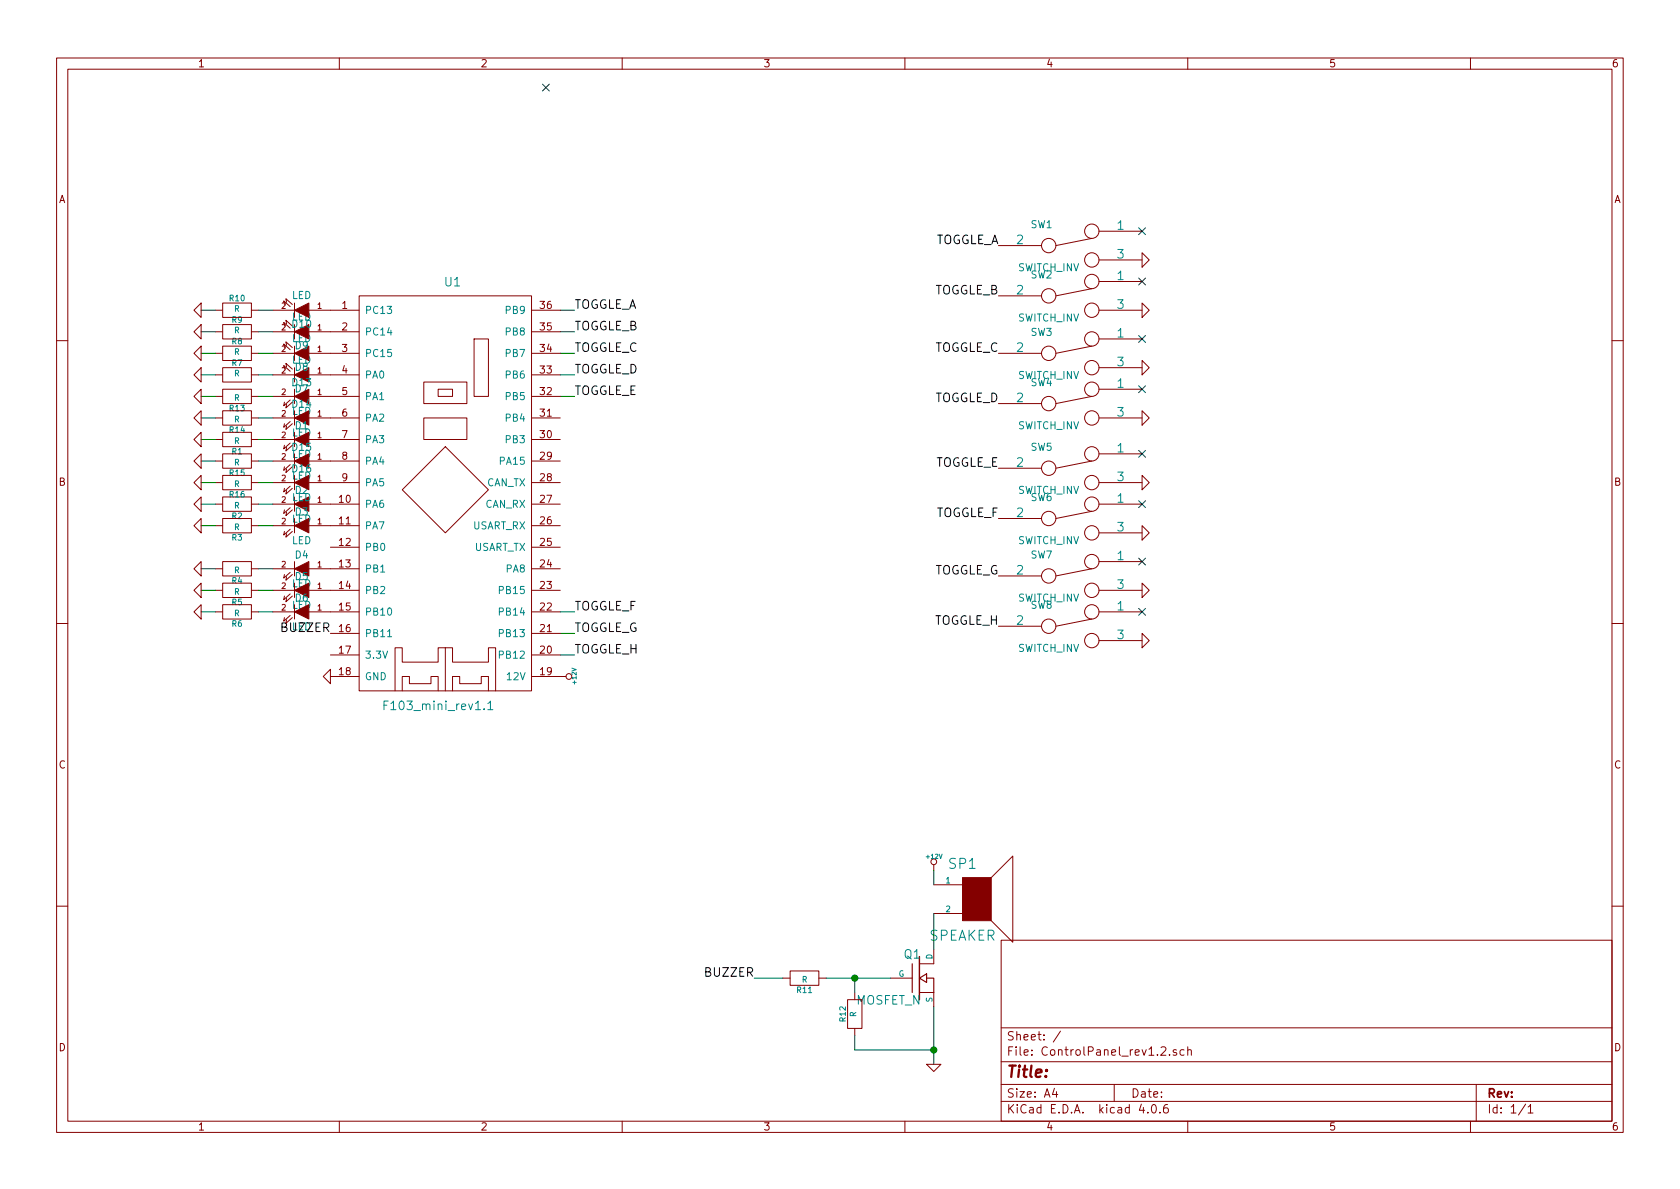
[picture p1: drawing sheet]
EESchema Schematic File Version 2
LIBS:conn
LIBS:device
LIBS:power
LIBS:regul
LIBS:user
LIBS:atmel
LIBS:ControlPanel_rev1.2-cache
EELAYER 25 0
EELAYER END
$Descr A4 11693 8268
encoding utf-8
Sheet 1 1
Title ""
Date ""
Rev ""
Comp ""
Comment1 ""
Comment2 ""
Comment3 ""
Comment4 ""
$EndDescr
$Comp
L LED D2
U 1 1
P 2100 3500
F 0 "D2" H 2100 3600 50  0000 C CNN
F 1 "LED" H 2100 3400 50  0000 C CNN
F 2 "LEDs:LED-3MM" H 2100 3500 60  0001 C CNN
F 3 "" H 2100 3500 60  0000 C CNN
	1    2100 3500
	-1   0    0    -1  
$EndComp
$Comp
L R R2
U 1 1
P 1650 3500
F 0 "R2" V 1730 3500 40  0000 C CNN
F 1 "R" V 1657 3501 40  0000 C CNN
F 2 "RP_KiCAD_Libs:C1608_NP" V 1580 3500 30  0001 C CNN
F 3 "" H 1650 3500 30  0000 C CNN
	1    1650 3500
	0    -1   1    0   
$EndComp
Wire Wire Line
	1900 3500 1800 3500
Wire Wire Line
	4000 2150 3900 2150
Wire Wire Line
	1500 3500 1400 3500
$Comp
L GND #PWR01
U 1 1
P 1400 3500
F 0 "#PWR01" H 1400 3500 30  0001 C CNN
F 1 "GND" H 1400 3430 30  0001 C CNN
F 2 "" H 1400 3500 60  0001 C CNN
F 3 "" H 1400 3500 60  0001 C CNN
	1    1400 3500
	0    1    -1   0   
$EndComp
$Comp
L LED D3
U 1 1
P 2100 3650
F 0 "D3" H 2100 3750 50  0000 C CNN
F 1 "LED" H 2100 3550 50  0000 C CNN
F 2 "LEDs:LED-3MM" H 2100 3650 60  0001 C CNN
F 3 "" H 2100 3650 60  0000 C CNN
	1    2100 3650
	-1   0    0    -1  
$EndComp
$Comp
L R R3
U 1 1
P 1650 3650
F 0 "R3" V 1730 3650 40  0000 C CNN
F 1 "R" V 1657 3651 40  0000 C CNN
F 2 "RP_KiCAD_Libs:C1608_NP" V 1580 3650 30  0001 C CNN
F 3 "" H 1650 3650 30  0000 C CNN
	1    1650 3650
	0    -1   1    0   
$EndComp
Wire Wire Line
	1900 3650 1800 3650
Wire Wire Line
	4000 2300 3900 2300
Wire Wire Line
	1500 3650 1400 3650
$Comp
L GND #PWR02
U 1 1
P 1400 3650
F 0 "#PWR02" H 1400 3650 30  0001 C CNN
F 1 "GND" H 1400 3580 30  0001 C CNN
F 2 "" H 1400 3650 60  0001 C CNN
F 3 "" H 1400 3650 60  0001 C CNN
	1    1400 3650
	0    1    -1   0   
$EndComp
$Comp
L LED D4
U 1 1
P 2100 3950
F 0 "D4" H 2100 4050 50  0000 C CNN
F 1 "LED" H 2100 3850 50  0000 C CNN
F 2 "LEDs:LED-3MM" H 2100 3950 60  0001 C CNN
F 3 "" H 2100 3950 60  0000 C CNN
	1    2100 3950
	-1   0    0    -1  
$EndComp
$Comp
L R R4
U 1 1
P 1650 3950
F 0 "R4" V 1730 3950 40  0000 C CNN
F 1 "R" V 1657 3951 40  0000 C CNN
F 2 "RP_KiCAD_Libs:C1608_NP" V 1580 3950 30  0001 C CNN
F 3 "" H 1650 3950 30  0000 C CNN
	1    1650 3950
	0    -1   1    0   
$EndComp
Wire Wire Line
	1900 3950 1800 3950
Wire Wire Line
	4000 2450 3900 2450
Wire Wire Line
	1500 3950 1400 3950
$Comp
L GND #PWR03
U 1 1
P 1400 3950
F 0 "#PWR03" H 1400 3950 30  0001 C CNN
F 1 "GND" H 1400 3880 30  0001 C CNN
F 2 "" H 1400 3950 60  0001 C CNN
F 3 "" H 1400 3950 60  0001 C CNN
	1    1400 3950
	0    1    -1   0   
$EndComp
$Comp
L LED D5
U 1 1
P 2100 4100
F 0 "D5" H 2100 4200 50  0000 C CNN
F 1 "LED" H 2100 4000 50  0000 C CNN
F 2 "LEDs:LED-3MM" H 2100 4100 60  0001 C CNN
F 3 "" H 2100 4100 60  0000 C CNN
	1    2100 4100
	-1   0    0    -1  
$EndComp
$Comp
L R R5
U 1 1
P 1650 4100
F 0 "R5" V 1730 4100 40  0000 C CNN
F 1 "R" V 1657 4101 40  0000 C CNN
F 2 "RP_KiCAD_Libs:C1608_NP" V 1580 4100 30  0001 C CNN
F 3 "" H 1650 4100 30  0000 C CNN
	1    1650 4100
	0    -1   1    0   
$EndComp
Wire Wire Line
	1900 4100 1800 4100
Wire Wire Line
	4000 2600 3900 2600
Wire Wire Line
	1500 4100 1400 4100
$Comp
L GND #PWR04
U 1 1
P 1400 4100
F 0 "#PWR04" H 1400 4100 30  0001 C CNN
F 1 "GND" H 1400 4030 30  0001 C CNN
F 2 "" H 1400 4100 60  0001 C CNN
F 3 "" H 1400 4100 60  0001 C CNN
	1    1400 4100
	0    1    -1   0   
$EndComp
$Comp
L LED D6
U 1 1
P 2100 4250
F 0 "D6" H 2100 4350 50  0000 C CNN
F 1 "LED" H 2100 4150 50  0000 C CNN
F 2 "LEDs:LED-3MM" H 2100 4250 60  0001 C CNN
F 3 "" H 2100 4250 60  0000 C CNN
	1    2100 4250
	-1   0    0    -1  
$EndComp
$Comp
L R R6
U 1 1
P 1650 4250
F 0 "R6" V 1730 4250 40  0000 C CNN
F 1 "R" V 1657 4251 40  0000 C CNN
F 2 "RP_KiCAD_Libs:C1608_NP" V 1580 4250 30  0001 C CNN
F 3 "" H 1650 4250 30  0000 C CNN
	1    1650 4250
	0    -1   1    0   
$EndComp
Wire Wire Line
	1900 4250 1800 4250
Wire Wire Line
	4000 2750 3900 2750
Wire Wire Line
	1500 4250 1400 4250
$Comp
L GND #PWR05
U 1 1
P 1400 4250
F 0 "#PWR05" H 1400 4250 30  0001 C CNN
F 1 "GND" H 1400 4180 30  0001 C CNN
F 2 "" H 1400 4250 60  0001 C CNN
F 3 "" H 1400 4250 60  0001 C CNN
	1    1400 4250
	0    1    -1   0   
$EndComp
$Comp
L LED D7
U 1 1
P 2100 2600
F 0 "D7" H 2100 2700 50  0000 C CNN
F 1 "LED" H 2100 2500 50  0000 C CNN
F 2 "LEDs:LED-3MM" H 2100 2600 60  0001 C CNN
F 3 "" H 2100 2600 60  0000 C CNN
	1    2100 2600
	-1   0    0    1   
$EndComp
$Comp
L R R7
U 1 1
P 1650 2600
F 0 "R7" V 1730 2600 40  0000 C CNN
F 1 "R" V 1657 2601 40  0000 C CNN
F 2 "RP_KiCAD_Libs:C1608_NP" V 1580 2600 30  0001 C CNN
F 3 "" H 1650 2600 30  0000 C CNN
	1    1650 2600
	0    -1   -1   0   
$EndComp
Wire Wire Line
	1900 2600 1800 2600
Wire Wire Line
	1500 2600 1400 2600
$Comp
L GND #PWR06
U 1 1
P 1400 2600
F 0 "#PWR06" H 1400 2600 30  0001 C CNN
F 1 "GND" H 1400 2530 30  0001 C CNN
F 2 "" H 1400 2600 60  0001 C CNN
F 3 "" H 1400 2600 60  0001 C CNN
	1    1400 2600
	0    1    1    0   
$EndComp
$Comp
L LED D8
U 1 1
P 2100 2450
F 0 "D8" H 2100 2550 50  0000 C CNN
F 1 "LED" H 2100 2350 50  0000 C CNN
F 2 "LEDs:LED-3MM" H 2100 2450 60  0001 C CNN
F 3 "" H 2100 2450 60  0000 C CNN
	1    2100 2450
	-1   0    0    1   
$EndComp
$Comp
L R R8
U 1 1
P 1650 2450
F 0 "R8" V 1730 2450 40  0000 C CNN
F 1 "R" V 1657 2451 40  0000 C CNN
F 2 "RP_KiCAD_Libs:C1608_NP" V 1580 2450 30  0001 C CNN
F 3 "" H 1650 2450 30  0000 C CNN
	1    1650 2450
	0    -1   -1   0   
$EndComp
Wire Wire Line
	1900 2450 1800 2450
Wire Wire Line
	4000 4550 3900 4550
Wire Wire Line
	1500 2450 1400 2450
$Comp
L GND #PWR07
U 1 1
P 1400 2450
F 0 "#PWR07" H 1400 2450 30  0001 C CNN
F 1 "GND" H 1400 2380 30  0001 C CNN
F 2 "" H 1400 2450 60  0001 C CNN
F 3 "" H 1400 2450 60  0001 C CNN
	1    1400 2450
	0    1    1    0   
$EndComp
$Comp
L SWITCH_INV SW1
U 1 1
P 7450 1700
F 0 "SW1" H 7250 1850 50  0000 C CNN
F 1 "SWITCH_INV" H 7300 1550 50  0000 C CNN
F 2 "Buttons_Switches_ThroughHole:SW_toggle_3P" H 7450 1700 60  0001 C CNN
F 3 "" H 7450 1700 60  0000 C CNN
	1    7450 1700
	1    0    0    -1  
$EndComp
$Comp
L GND #PWR08
U 1 1
P 7950 1800
F 0 "#PWR08" H 7950 1800 30  0001 C CNN
F 1 "GND" H 7950 1730 30  0001 C CNN
F 2 "" H 7950 1800 60  0001 C CNN
F 3 "" H 7950 1800 60  0001 C CNN
	1    7950 1800
	0    -1   -1   0   
$EndComp
Text Label 6950 1700 2    60   ~ 0
TOGGLE_A
NoConn ~ 7950 1600
$Comp
L SWITCH_INV SW2
U 1 1
P 7450 2050
F 0 "SW2" H 7250 2200 50  0000 C CNN
F 1 "SWITCH_INV" H 7300 1900 50  0000 C CNN
F 2 "Buttons_Switches_ThroughHole:SW_toggle_3P" H 7450 2050 60  0001 C CNN
F 3 "" H 7450 2050 60  0000 C CNN
	1    7450 2050
	1    0    0    -1  
$EndComp
$Comp
L GND #PWR09
U 1 1
P 7950 2150
F 0 "#PWR09" H 7950 2150 30  0001 C CNN
F 1 "GND" H 7950 2080 30  0001 C CNN
F 2 "" H 7950 2150 60  0001 C CNN
F 3 "" H 7950 2150 60  0001 C CNN
	1    7950 2150
	0    -1   -1   0   
$EndComp
Text Label 6950 2050 2    60   ~ 0
TOGGLE_B
NoConn ~ 7950 1950
$Comp
L SWITCH_INV SW3
U 1 1
P 7450 2450
F 0 "SW3" H 7250 2600 50  0000 C CNN
F 1 "SWITCH_INV" H 7300 2300 50  0000 C CNN
F 2 "Buttons_Switches_ThroughHole:SW_toggle_3P" H 7450 2450 60  0001 C CNN
F 3 "" H 7450 2450 60  0000 C CNN
	1    7450 2450
	1    0    0    -1  
$EndComp
$Comp
L GND #PWR010
U 1 1
P 7950 2550
F 0 "#PWR010" H 7950 2550 30  0001 C CNN
F 1 "GND" H 7950 2480 30  0001 C CNN
F 2 "" H 7950 2550 60  0001 C CNN
F 3 "" H 7950 2550 60  0001 C CNN
	1    7950 2550
	0    -1   -1   0   
$EndComp
Text Label 6950 2450 2    60   ~ 0
TOGGLE_C
NoConn ~ 7950 2350
$Comp
L SWITCH_INV SW4
U 1 1
P 7450 2800
F 0 "SW4" H 7250 2950 50  0000 C CNN
F 1 "SWITCH_INV" H 7300 2650 50  0000 C CNN
F 2 "Buttons_Switches_ThroughHole:SW_toggle_3P" H 7450 2800 60  0001 C CNN
F 3 "" H 7450 2800 60  0000 C CNN
	1    7450 2800
	1    0    0    -1  
$EndComp
$Comp
L GND #PWR011
U 1 1
P 7950 2900
F 0 "#PWR011" H 7950 2900 30  0001 C CNN
F 1 "GND" H 7950 2830 30  0001 C CNN
F 2 "" H 7950 2900 60  0001 C CNN
F 3 "" H 7950 2900 60  0001 C CNN
	1    7950 2900
	0    -1   -1   0   
$EndComp
Text Label 6950 2800 2    60   ~ 0
TOGGLE_D
NoConn ~ 7950 2700
Text Label 4000 2150 0    60   ~ 0
TOGGLE_A
Text Label 4000 2300 0    60   ~ 0
TOGGLE_B
Text Label 4000 2450 0    60   ~ 0
TOGGLE_C
Text Label 4000 2600 0    60   ~ 0
TOGGLE_D
NoConn ~ 3800 600 
$Comp
L LED D9
U 1 1
P 2100 2300
F 0 "D9" H 2100 2400 50  0000 C CNN
F 1 "LED" H 2100 2200 50  0000 C CNN
F 2 "LEDs:LED-3MM" H 2100 2300 60  0001 C CNN
F 3 "" H 2100 2300 60  0000 C CNN
	1    2100 2300
	-1   0    0    1   
$EndComp
$Comp
L R R9
U 1 1
P 1650 2300
F 0 "R9" V 1730 2300 40  0000 C CNN
F 1 "R" V 1657 2301 40  0000 C CNN
F 2 "RP_KiCAD_Libs:C1608_NP" V 1580 2300 30  0001 C CNN
F 3 "" H 1650 2300 30  0000 C CNN
	1    1650 2300
	0    -1   -1   0   
$EndComp
Wire Wire Line
	1900 2300 1800 2300
Wire Wire Line
	4000 4400 3900 4400
Wire Wire Line
	1500 2300 1400 2300
$Comp
L GND #PWR012
U 1 1
P 1400 2300
F 0 "#PWR012" H 1400 2300 30  0001 C CNN
F 1 "GND" H 1400 2230 30  0001 C CNN
F 2 "" H 1400 2300 60  0001 C CNN
F 3 "" H 1400 2300 60  0001 C CNN
	1    1400 2300
	0    1    1    0   
$EndComp
$Comp
L LED D10
U 1 1
P 2100 2150
F 0 "D10" H 2100 2250 50  0000 C CNN
F 1 "LED" H 2100 2050 50  0000 C CNN
F 2 "LEDs:LED-3MM" H 2100 2150 60  0001 C CNN
F 3 "" H 2100 2150 60  0000 C CNN
	1    2100 2150
	-1   0    0    1   
$EndComp
$Comp
L R R10
U 1 1
P 1650 2150
F 0 "R10" V 1730 2150 40  0000 C CNN
F 1 "R" V 1657 2151 40  0000 C CNN
F 2 "RP_KiCAD_Libs:C1608_NP" V 1580 2150 30  0001 C CNN
F 3 "" H 1650 2150 30  0000 C CNN
	1    1650 2150
	0    -1   -1   0   
$EndComp
Wire Wire Line
	1900 2150 1800 2150
Wire Wire Line
	4000 4250 3900 4250
Wire Wire Line
	1500 2150 1400 2150
$Comp
L GND #PWR013
U 1 1
P 1400 2150
F 0 "#PWR013" H 1400 2150 30  0001 C CNN
F 1 "GND" H 1400 2080 30  0001 C CNN
F 2 "" H 1400 2150 60  0001 C CNN
F 3 "" H 1400 2150 60  0001 C CNN
	1    1400 2150
	0    1    1    0   
$EndComp
$Comp
L LED D13
U 1 1
P 2100 2750
F 0 "D13" H 2100 2850 50  0000 C CNN
F 1 "LED" H 2100 2650 50  0000 C CNN
F 2 "LEDs:LED-3MM" H 2100 2750 60  0001 C CNN
F 3 "" H 2100 2750 60  0000 C CNN
	1    2100 2750
	-1   0    0    -1  
$EndComp
$Comp
L R R13
U 1 1
P 1650 2750
F 0 "R13" V 1730 2750 40  0000 C CNN
F 1 "R" V 1657 2751 40  0000 C CNN
F 2 "RP_KiCAD_Libs:C1608_NP" V 1580 2750 30  0001 C CNN
F 3 "" H 1650 2750 30  0000 C CNN
	1    1650 2750
	0    -1   1    0   
$EndComp
Wire Wire Line
	1900 2750 1800 2750
Wire Wire Line
	1500 2750 1400 2750
$Comp
L GND #PWR014
U 1 1
P 1400 2750
F 0 "#PWR014" H 1400 2750 30  0001 C CNN
F 1 "GND" H 1400 2680 30  0001 C CNN
F 2 "" H 1400 2750 60  0001 C CNN
F 3 "" H 1400 2750 60  0001 C CNN
	1    1400 2750
	0    1    -1   0   
$EndComp
$Comp
L LED D14
U 1 1
P 2100 2900
F 0 "D14" H 2100 3000 50  0000 C CNN
F 1 "LED" H 2100 2800 50  0000 C CNN
F 2 "LEDs:LED-3MM" H 2100 2900 60  0001 C CNN
F 3 "" H 2100 2900 60  0000 C CNN
	1    2100 2900
	-1   0    0    -1  
$EndComp
$Comp
L R R14
U 1 1
P 1650 2900
F 0 "R14" V 1730 2900 40  0000 C CNN
F 1 "R" V 1657 2901 40  0000 C CNN
F 2 "RP_KiCAD_Libs:C1608_NP" V 1580 2900 30  0001 C CNN
F 3 "" H 1650 2900 30  0000 C CNN
	1    1650 2900
	0    -1   1    0   
$EndComp
Wire Wire Line
	1900 2900 1800 2900
Wire Wire Line
	1500 2900 1400 2900
$Comp
L GND #PWR015
U 1 1
P 1400 2900
F 0 "#PWR015" H 1400 2900 30  0001 C CNN
F 1 "GND" H 1400 2830 30  0001 C CNN
F 2 "" H 1400 2900 60  0001 C CNN
F 3 "" H 1400 2900 60  0001 C CNN
	1    1400 2900
	0    1    -1   0   
$EndComp
$Comp
L LED D1
U 1 1
P 2100 3050
F 0 "D1" H 2100 3150 50  0000 C CNN
F 1 "LED" H 2100 2950 50  0000 C CNN
F 2 "LEDs:LED-3MM" H 2100 3050 60  0001 C CNN
F 3 "" H 2100 3050 60  0000 C CNN
	1    2100 3050
	-1   0    0    -1  
$EndComp
$Comp
L R R1
U 1 1
P 1650 3050
F 0 "R1" V 1730 3050 40  0000 C CNN
F 1 "R" V 1657 3051 40  0000 C CNN
F 2 "RP_KiCAD_Libs:C1608_NP" V 1580 3050 30  0001 C CNN
F 3 "" H 1650 3050 30  0000 C CNN
	1    1650 3050
	0    -1   1    0   
$EndComp
Wire Wire Line
	1900 3050 1800 3050
Wire Wire Line
	1500 3050 1400 3050
$Comp
L GND #PWR016
U 1 1
P 1400 3050
F 0 "#PWR016" H 1400 3050 30  0001 C CNN
F 1 "GND" H 1400 2980 30  0001 C CNN
F 2 "" H 1400 3050 60  0001 C CNN
F 3 "" H 1400 3050 60  0001 C CNN
	1    1400 3050
	0    1    -1   0   
$EndComp
$Comp
L LED D15
U 1 1
P 2100 3200
F 0 "D15" H 2100 3300 50  0000 C CNN
F 1 "LED" H 2100 3100 50  0000 C CNN
F 2 "LEDs:LED-3MM" H 2100 3200 60  0001 C CNN
F 3 "" H 2100 3200 60  0000 C CNN
	1    2100 3200
	-1   0    0    -1  
$EndComp
$Comp
L R R15
U 1 1
P 1650 3200
F 0 "R15" V 1730 3200 40  0000 C CNN
F 1 "R" V 1657 3201 40  0000 C CNN
F 2 "RP_KiCAD_Libs:C1608_NP" V 1580 3200 30  0001 C CNN
F 3 "" H 1650 3200 30  0000 C CNN
	1    1650 3200
	0    -1   1    0   
$EndComp
Wire Wire Line
	1900 3200 1800 3200
Wire Wire Line
	1500 3200 1400 3200
$Comp
L GND #PWR017
U 1 1
P 1400 3200
F 0 "#PWR017" H 1400 3200 30  0001 C CNN
F 1 "GND" H 1400 3130 30  0001 C CNN
F 2 "" H 1400 3200 60  0001 C CNN
F 3 "" H 1400 3200 60  0001 C CNN
	1    1400 3200
	0    1    -1   0   
$EndComp
$Comp
L LED D16
U 1 1
P 2100 3350
F 0 "D16" H 2100 3450 50  0000 C CNN
F 1 "LED" H 2100 3250 50  0000 C CNN
F 2 "LEDs:LED-3MM" H 2100 3350 60  0001 C CNN
F 3 "" H 2100 3350 60  0000 C CNN
	1    2100 3350
	-1   0    0    -1  
$EndComp
$Comp
L R R16
U 1 1
P 1650 3350
F 0 "R16" V 1730 3350 40  0000 C CNN
F 1 "R" V 1657 3351 40  0000 C CNN
F 2 "RP_KiCAD_Libs:C1608_NP" V 1580 3350 30  0001 C CNN
F 3 "" H 1650 3350 30  0000 C CNN
	1    1650 3350
	0    -1   1    0   
$EndComp
Wire Wire Line
	1900 3350 1800 3350
Wire Wire Line
	1500 3350 1400 3350
$Comp
L GND #PWR018
U 1 1
P 1400 3350
F 0 "#PWR018" H 1400 3350 30  0001 C CNN
F 1 "GND" H 1400 3280 30  0001 C CNN
F 2 "" H 1400 3350 60  0001 C CNN
F 3 "" H 1400 3350 60  0001 C CNN
	1    1400 3350
	0    1    -1   0   
$EndComp
$Comp
L GND #PWR019
U 1 1
P 2300 4700
F 0 "#PWR019" H 2300 4700 30  0001 C CNN
F 1 "GND" H 2300 4630 30  0001 C CNN
F 2 "" H 2300 4700 60  0001 C CNN
F 3 "" H 2300 4700 60  0001 C CNN
	1    2300 4700
	0    1    -1   0   
$EndComp
Text Label 4000 2750 0    60   ~ 0
TOGGLE_E
Text Label 4000 4250 0    60   ~ 0
TOGGLE_F
Text Label 4000 4400 0    60   ~ 0
TOGGLE_G
Text Label 4000 4550 0    60   ~ 0
TOGGLE_H
$Comp
L SWITCH_INV SW5
U 1 1
P 7450 3250
F 0 "SW5" H 7250 3400 50  0000 C CNN
F 1 "SWITCH_INV" H 7300 3100 50  0000 C CNN
F 2 "Buttons_Switches_ThroughHole:SW_toggle_3P" H 7450 3250 60  0001 C CNN
F 3 "" H 7450 3250 60  0000 C CNN
	1    7450 3250
	1    0    0    -1  
$EndComp
$Comp
L GND #PWR020
U 1 1
P 7950 3350
F 0 "#PWR020" H 7950 3350 30  0001 C CNN
F 1 "GND" H 7950 3280 30  0001 C CNN
F 2 "" H 7950 3350 60  0001 C CNN
F 3 "" H 7950 3350 60  0001 C CNN
	1    7950 3350
	0    -1   -1   0   
$EndComp
Text Label 6950 3250 2    60   ~ 0
TOGGLE_E
NoConn ~ 7950 3150
$Comp
L SWITCH_INV SW6
U 1 1
P 7450 3600
F 0 "SW6" H 7250 3750 50  0000 C CNN
F 1 "SWITCH_INV" H 7300 3450 50  0000 C CNN
F 2 "Buttons_Switches_ThroughHole:SW_toggle_3P" H 7450 3600 60  0001 C CNN
F 3 "" H 7450 3600 60  0000 C CNN
	1    7450 3600
	1    0    0    -1  
$EndComp
$Comp
L GND #PWR021
U 1 1
P 7950 3700
F 0 "#PWR021" H 7950 3700 30  0001 C CNN
F 1 "GND" H 7950 3630 30  0001 C CNN
F 2 "" H 7950 3700 60  0001 C CNN
F 3 "" H 7950 3700 60  0001 C CNN
	1    7950 3700
	0    -1   -1   0   
$EndComp
Text Label 6950 3600 2    60   ~ 0
TOGGLE_F
NoConn ~ 7950 3500
$Comp
L SWITCH_INV SW7
U 1 1
P 7450 4000
F 0 "SW7" H 7250 4150 50  0000 C CNN
F 1 "SWITCH_INV" H 7300 3850 50  0000 C CNN
F 2 "Buttons_Switches_ThroughHole:SW_toggle_3P" H 7450 4000 60  0001 C CNN
F 3 "" H 7450 4000 60  0000 C CNN
	1    7450 4000
	1    0    0    -1  
$EndComp
$Comp
L GND #PWR022
U 1 1
P 7950 4100
F 0 "#PWR022" H 7950 4100 30  0001 C CNN
F 1 "GND" H 7950 4030 30  0001 C CNN
F 2 "" H 7950 4100 60  0001 C CNN
F 3 "" H 7950 4100 60  0001 C CNN
	1    7950 4100
	0    -1   -1   0   
$EndComp
Text Label 6950 4000 2    60   ~ 0
TOGGLE_G
NoConn ~ 7950 3900
$Comp
L SWITCH_INV SW8
U 1 1
P 7450 4350
F 0 "SW8" H 7250 4500 50  0000 C CNN
F 1 "SWITCH_INV" H 7300 4200 50  0000 C CNN
F 2 "Buttons_Switches_ThroughHole:SW_toggle_3P" H 7450 4350 60  0001 C CNN
F 3 "" H 7450 4350 60  0000 C CNN
	1    7450 4350
	1    0    0    -1  
$EndComp
$Comp
L GND #PWR023
U 1 1
P 7950 4450
F 0 "#PWR023" H 7950 4450 30  0001 C CNN
F 1 "GND" H 7950 4380 30  0001 C CNN
F 2 "" H 7950 4450 60  0001 C CNN
F 3 "" H 7950 4450 60  0001 C CNN
	1    7950 4450
	0    -1   -1   0   
$EndComp
Text Label 6950 4350 2    60   ~ 0
TOGGLE_H
NoConn ~ 7950 4250
$Comp
L F103_mini_rev1.1 U1
U 1 1
P 3100 3400
F 0 "U1" H 3150 4850 60  0000 C CNN
F 1 "F103_mini_rev1.1" H 3050 1900 60  0000 C CNN
F 2 "RP_KiCAD_Libs:F103_mini" H 3100 3400 60  0001 C CNN
F 3 "" H 3100 3400 60  0001 C CNN
	1    3100 3400
	1    0    0    -1  
$EndComp
$Comp
L MOSFET_N Q1
U 1 1
P 6400 6800
F 0 "Q1" H 6410 6970 60  0000 R CNN
F 1 "MOSFET_N" H 6410 6650 60  0000 R CNN
F 2 "TO_SOT_Packages_SMD:SOT-23_Handsoldering" H 6400 6800 60  0001 C CNN
F 3 "" H 6400 6800 60  0000 C CNN
	1    6400 6800
	1    0    0    -1  
$EndComp
$Comp
L SPEAKER SP1
U 1 1
P 6800 6250
F 0 "SP1" H 6700 6500 70  0000 C CNN
F 1 "SPEAKER" H 6700 6000 70  0000 C CNN
F 2 "Buzzers_Beepers:Buzzer_12x9.5RM7.6" H 6800 6250 60  0001 C CNN
F 3 "" H 6800 6250 60  0000 C CNN
	1    6800 6250
	1    0    0    -1  
$EndComp
Wire Wire Line
	6500 6350 6500 6600
$Comp
L GND #PWR024
U 1 1
P 6500 7400
F 0 "#PWR024" H 6500 7400 30  0001 C CNN
F 1 "GND" H 6500 7330 30  0001 C CNN
F 2 "" H 6500 7400 60  0001 C CNN
F 3 "" H 6500 7400 60  0001 C CNN
	1    6500 7400
	1    0    0    -1  
$EndComp
Text Label 5250 6800 2    60   ~ 0
BUZZER
$Comp
L R R11
U 1 1
P 5600 6800
F 0 "R11" V 5680 6800 40  0000 C CNN
F 1 "R" V 5607 6801 40  0000 C CNN
F 2 "RP_KiCAD_Libs:C1608_NP" V 5530 6800 30  0001 C CNN
F 3 "" H 5600 6800 30  0000 C CNN
	1    5600 6800
	0    1    1    0   
$EndComp
$Comp
L R R12
U 1 1
P 5950 7050
F 0 "R12" V 6030 7050 40  0000 C CNN
F 1 "R" V 5957 7051 40  0000 C CNN
F 2 "RP_KiCAD_Libs:C1608_NP" V 5880 7050 30  0001 C CNN
F 3 "" H 5950 7050 30  0000 C CNN
	1    5950 7050
	-1   0    0    1   
$EndComp
Wire Wire Line
	5750 6800 6200 6800
Wire Wire Line
	5950 6900 5950 6800
Connection ~ 5950 6800
Wire Wire Line
	5950 7200 5950 7300
Wire Wire Line
	5950 7300 6500 7300
Wire Wire Line
	6500 7000 6500 7400
Connection ~ 6500 7300
Wire Wire Line
	5250 6800 5450 6800
$Comp
L +12V #PWR025
U 1 1
P 6500 6050
F 0 "#PWR025" H 6500 6000 20  0001 C CNN
F 1 "+12V" H 6500 6150 30  0000 C CNN
F 2 "" H 6500 6050 60  0001 C CNN
F 3 "" H 6500 6050 60  0001 C CNN
	1    6500 6050
	1    0    0    -1  
$EndComp
Wire Wire Line
	6500 6050 6500 6150
$Comp
L +12V #PWR026
U 1 1
P 3900 4700
F 0 "#PWR026" H 3900 4650 20  0001 C CNN
F 1 "+12V" H 3900 4800 30  0000 C CNN
F 2 "" H 3900 4700 60  0001 C CNN
F 3 "" H 3900 4700 60  0001 C CNN
	1    3900 4700
	0    1    1    0   
$EndComp
Text Label 2300 4400 2    60   ~ 0
BUZZER
$EndSCHEMATC
